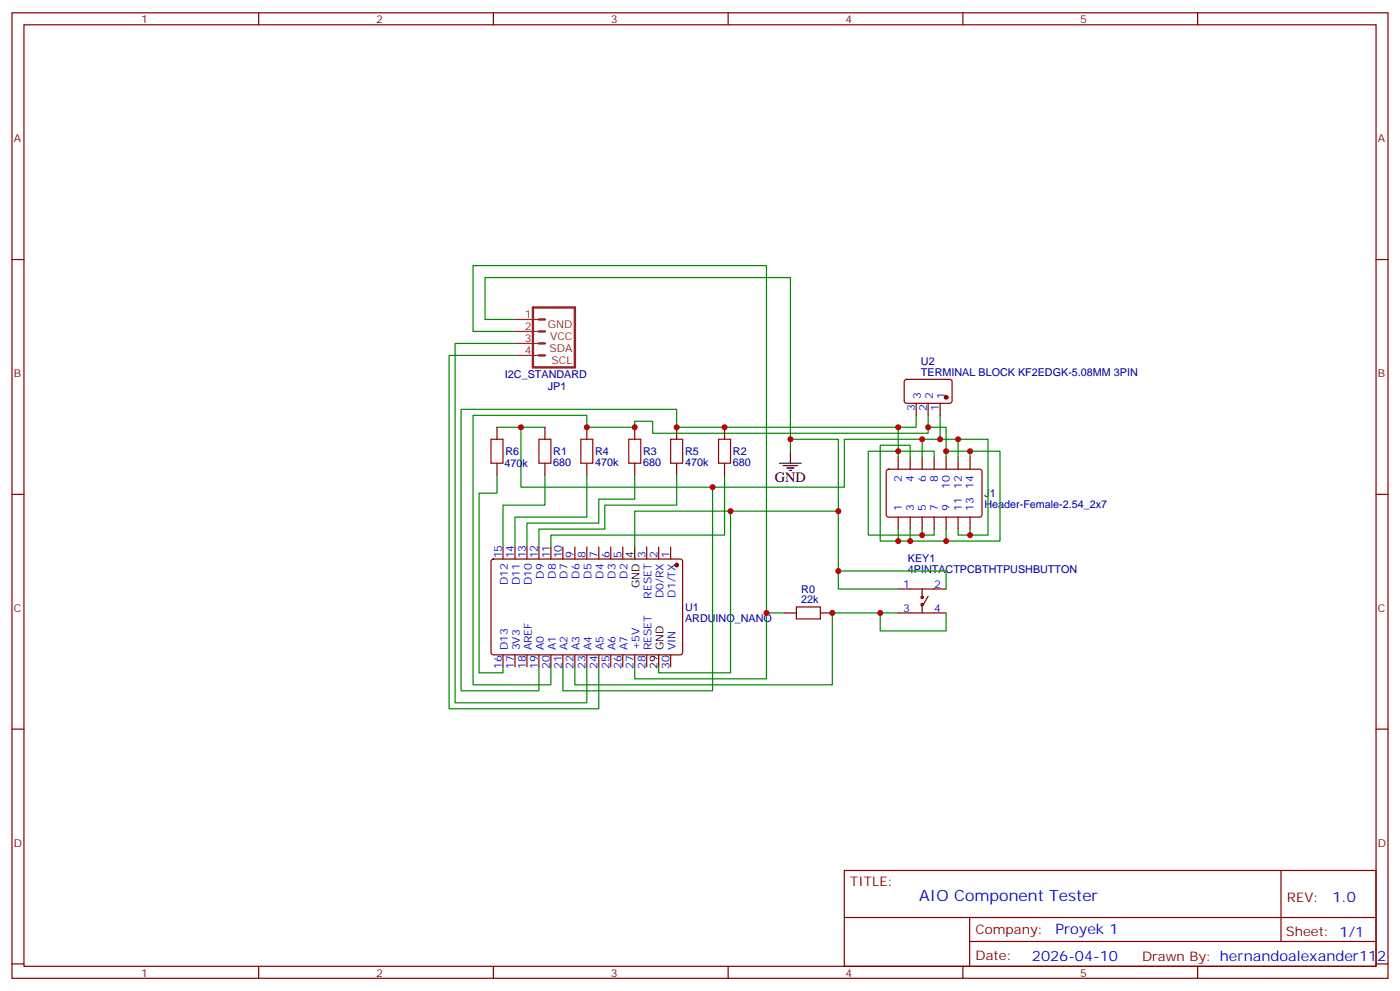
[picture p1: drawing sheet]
<svg xmlns="http://www.w3.org/2000/svg" width="412mm" height="292mm" viewBox="0 0 412 292" stroke-linecap="round" stroke-linejoin="round" font-family="sans-serif">
<g fill="none" stroke="#870000" stroke-width=".35">
<path d="M3.5 3.8h405.4v284.3h-405.4zM7.1 7.3h398.2v277.3h-398.2zM76.2 3.8v3.5M145.3 3.8v3.5M214.5 3.8v3.5M283.6 3.8v3.5M352.8 3.8v3.5M3.5 76.4h3.6M405.3 76.4h3.6M266.6 111.9l.5-.2 12.9 .1 .5 .6-.1 5.9-.6 .5-13-.1-.5-.6v-5.7zM269.9 118.8v3.5M273.4 118.8v3.5"/>
<path d="M276.9 118.8v3.5M146.4 125.8v3.6M146.4 136.4v3.5M160.5 125.8v3.6M160.5 136.4v3.5M172.9 125.8v3.6M172.9 136.4v3.5M187 125.8v3.6M187 136.4v3.5M199.3 125.8v3.6M199.3 136.4v3.5M213.4 125.8v3.6"/>
<path d="M213.4 136.4v3.5M261.3 138.4l.5-.2h27l.5 .7-.1 13-.6 .4-27.1-.1-.4-.6v-12.7zM264.6 134.7v3.5M268.1 134.7v3.5M271.6 134.7v3.5M275.2 134.7v3.5M278.7 134.7v3.5M282.2 134.7v3.5M285.8 134.7v3.5M3.5 145.6h3.6M264.6 152.3v3.5M268.1 152.3v3.5"/>
<path d="M271.6 152.3v3.5M275.2 152.3v3.5M278.7 152.3v3.5M282.2 152.3v3.5M285.8 152.3v3.5M405.3 145.6h3.6M144.9 164.8l.4-.2 55.4 .1 .4 .6-.1 27.1-.6 .5-55.3-.1-.5-.6v-26.9zM148.2 161.1v3.5M151.7 161.1v3.5M155.2 161.1v3.5M158.7 161.1v3.5M162.3 161.1v3.5"/>
<path d="M165.8 161.1v3.5M169.3 161.1v3.5M172.9 161.1v3.5M176.4 161.1v3.5M179.9 161.1v3.5M183.4 161.1v3.5M190.5 161.1v3.5M194 161.1v3.5M197.6 161.1v3.5M264.6 173.5h14.1M271.6 173.5v2.4M271.6 178v2.5"/>
<path d="M273.4 175.6l-1.4 2.4M148.2 192.9v3.5M151.7 192.9v3.5M155.2 192.9v3.5M158.7 192.9v3.5M162.3 192.9v3.5M165.8 192.9v3.5M169.3 192.9v3.5M172.9 192.9v3.5M176.4 192.9v3.5M179.9 192.9v3.5M183.4 192.9v3.5"/>
<path d="M187 192.9v3.5M190.5 192.9v3.5M197.6 192.9v3.5M231.1 180.5h3.5M241.7 180.5h3.5M264.6 180.5h14.1M3.5 214.7h3.6M405.3 214.7h3.6M248.7 256.4h156.6v28.2h-156.6zM377.3 256.4v20.9M248.7 270.2h156.5M285.6 277.3h119.6"/>
<path d="M285.6 270.2v14.1M3.5 283.9h3.6M76.2 284.6v3.5M145.3 284.6v3.5M214.5 284.6v3.5M283.6 284.6v3.5M352.8 284.6v3.5M405.3 283.9h3.6"/>
<circle cx="271.6" cy="175.9" r=".35"/>
<circle cx="271.6" cy="178" r=".35"/>
</g>
<path d="M144.6 129.4h3.6v7h-3.6zM158.7 129.4h3.6v7h-3.6zM171.1 129.4h3.5v7h-3.5zM185.2 129.4h3.5v7h-3.5zM197.6 129.4h3.5v7h-3.5zM211.7 129.4h3.5v7h-3.5zM234.6 178.8h7.1v3.5h-7.1z" fill="none" stroke="#a10000" stroke-width=".35"/>
<g fill="#870000" stroke="#870000" stroke-width=".35">
<circle cx="199.3" cy="166.4" r=".53"/>
<circle cx="278.7" cy="117" r=".53"/>
</g>
<path d="M229.7 136.4h6.3M230.7 137.1h4.2M231.8 137.8h2.1M232.5 138.5h.7M232.8 132.9v3.5M187 161.1v3.5M194 192.9v3.5" fill="none" stroke="#000" stroke-width=".35"/>
<g fill="none" stroke="#008700" stroke-width=".35">
<path d="M151.7 94.1h-8.8v-12.4h89.9v51.2M151.7 97.6h-12.4v-19.4h86.5v102.3M151.7 101.1h-17.6v105.9h38.8v-10.6M151.7 104.7h-19.4v104h44.1v-12.3M146.4 139.9v5.3h-5.3v53h7.1v-1.8M146.4 125.8h14.1M160.5 139.9v8.9h-12.3v12.3M172.9 139.9v12.4h-21.2v8.8M187 139.9v7.1h-10.6v7.1h-21.2v7M199.3 139.9v8.9h-21.1v7h-19.5v5.3M213.4 139.9v17.7h-51.1v3.5M232.8 129.4h14.1v21.1h-59.9v10.6"/>
<path d="M264.6 125.8v8.9M268.1 134.7v-3.6h-8.8v28.2h5.3M269.9 122.3v3.5h-70.6v-5.3h-63.5v82.9h22.9v-7M271.6 129.4v5.3M273.4 122.3v5.3h-81.1v-3.5h-5.3v1.7h-14.1v-3.5h-33.6v79.4h23v-5.3M273.4 125.8h5.3v7.1M275.2 134.7v-1.8h-19.4v24.7h15.8M276.9 122.3v7.1h-28.2v14.1h-95.2v-17.7M276.9 129.4h5.3v5.3M282.2 129.4h8.8v28.2h-5.2M285.8 134.7v-1.8h8.8v26.4h-15.9M285.8 132.9h-7.1v1.8"/>
<path d="M209.9 143.5v59.9h-44.1v-7M215.2 150.5v47.7h-21.2v-1.8M246.9 150.5v23h17.7M264.6 155.8v3.5h3.5v-3.5M271.6 155.8v1.8h3.6v-1.8M278.7 155.8v3.5h-10.6M282.2 155.8v1.8h3.6v-1.8M246.9 168.2h31.8v5.3M231.1 180.5h-5.3v19.4h-38.8v-3.5M259.3 180.5v5.3h19.4v-5.3M264.6 180.5h-19.4v21.2h-75.9v-5.3"/>
</g>
<path d="M157 90.6h12.3v17.6h-12.3zM158.7 97.6h1.8M158.7 94.1h1.8M158.7 101.1h1.8M158.7 104.7h1.8" fill="none" stroke="#8c2424" stroke-width=".71"/>
<path d="M151.7 94.1h7M151.7 97.6h7M151.7 101.1h7M151.7 104.7h7" fill="none" stroke="#8c2424" stroke-width=".35"/>
<g fill="#c00">
<circle cx="246.9" cy="150.5" r=".88"/>
<circle cx="246.9" cy="168.2" r=".88"/>
<circle cx="199.3" cy="125.8" r=".88"/>
<circle cx="172.9" cy="125.8" r=".88"/>
<circle cx="153.5" cy="125.8" r=".88"/>
<circle cx="209.9" cy="143.5" r=".88"/>
<circle cx="259.3" cy="180.5" r=".88"/>
<circle cx="271.6" cy="129.4" r=".88"/>
<circle cx="276.9" cy="129.4" r=".88"/>
<circle cx="282.2" cy="129.4" r=".88"/>
<circle cx="285.8" cy="157.6" r=".88"/>
<circle cx="215.2" cy="150.5" r=".88"/>
<circle cx="264.6" cy="125.8" r=".88"/>
<circle cx="264.6" cy="132.9" r=".88"/>
<circle cx="268.1" cy="159.3" r=".88"/>
<circle cx="278.7" cy="159.3" r=".88"/>
<circle cx="285.8" cy="132.9" r=".88"/>
<circle cx="273.4" cy="125.8" r=".88"/>
<circle cx="278.7" cy="132.9" r=".88"/>
<circle cx="264.6" cy="159.3" r=".88"/>
<circle cx="271.6" cy="157.6" r=".88"/>
<circle cx="225.8" cy="180.5" r=".88"/>
<circle cx="232.8" cy="129.4" r=".88"/>
<circle cx="187" cy="125.8" r=".88"/>
<circle cx="213.4" cy="125.8" r=".88"/>
<circle cx="245.2" cy="180.5" r=".88"/>
</g>
<text font-size="4.6" fill="#00f" x="270.8" y="265.4">AIO Component Tester</text>
<text font-size="4.2" x="228.2" y="142.1">GND</text>
<g font-size="4.2" fill="#00f">
<text x="392.5" y="265.6">1.0</text>
<text x="310.9" y="275.2">Proyek 1</text>
<text x="304" y="283">2026-04-10</text>
</g>
<g font-size="3.9" fill="#800">
<text x="250.5" y="260.9">TITLE:</text>
<text x="379.1" y="265.6">REV:</text>
<text x="287.4" y="275.1">Company:</text>
<text x="378.7" y="275.8">Sheet: 1/1</text>
<text x="287.4" y="282.8">Date:</text>
<text x="336.4" y="282.9">Drawn By: hernandoalexander112</text>
</g>
<g font-size="3.2" fill="#800">
<text x="41.6" y="6.8">1</text>
<text x="110.8" y="6.8">2</text>
<text x="179.9" y="6.8">3</text>
<text x="249.1" y="6.8">4</text>
<text x="318.2" y="6.8">5</text>
<text x="4.1" y="41.9">A</text>
<text x="405.9" y="41.9">A</text>
<text x="4.1" y="111">B</text>
<text x="405.9" y="111">B</text>
<text x="4.1" y="180.2">C</text>
<text x="405.9" y="180.2">C</text>
<text x="4.1" y="249.3">D</text>
<text x="405.9" y="249.3">D</text>
<text x="41.6" y="287.6">1</text>
<text x="110.8" y="287.6">2</text>
<text x="179.9" y="287.6">3</text>
<text x="249.1" y="287.6">4</text>
<text x="318.2" y="287.6">5</text>
</g>
<g font-size="3.2" fill="#8d2323">
<text x="154.6" y="93.7">1</text>
<text x="154.6" y="97.3">2</text>
<text x="154.6" y="100.8">3</text>
<text x="161.3" y="96.6">GND</text>
<text x="162" y="100.1">VCC</text>
<text x="154.6" y="104.3">4</text>
<text x="161.8" y="103.6">SDA</text>
<text x="162.5" y="107.1">SCL</text>
</g>
<g font-size="3.2" fill="#000080">
<text x="271.3" y="107.5">U2</text>
<text x="148.8" y="111.3">I2C_STANDARD</text>
<text x="271.3" y="110.7">TERMINAL BLOCK KF2EDGK-5.08MM 3PIN</text>
<text x="161.4" y="114.8">JP1</text>
<text x="148.6" y="137.5">470k</text>
<text x="148.9" y="134">R6</text>
<text x="163" y="137.2">680</text>
<text x="163" y="134">R1</text>
<text x="175.3" y="137.2">470k</text>
<text x="175.3" y="134">R4</text>
<text x="189.4" y="137.2">680</text>
<text x="189.4" y="134">R3</text>
<text x="201.8" y="137.2">470k</text>
<text x="201.8" y="134">R5</text>
<text x="215.9" y="137.2">680</text>
<text x="215.9" y="134">R2</text>
<text x="290" y="149.6">Header-Female-2.54_2x7</text>
<text x="290" y="146.4">J1</text>
<text x="267.4" y="165.6">KEY1</text>
<text x="267.4" y="168.8">4PINTACTPCBTHTPUSHBUTTON</text>
<text x="201.8" y="179.9">U1</text>
<text x="236" y="177.7">22k</text>
<text x="236" y="174.5">R0</text>
<text x="201.8" y="183.1">ARDUINO_NANO</text>
</g>
<g font-size="3.2" fill="#00f">
<text x="271.3" y="117.5" transform="rotate(-90 271.3 117.5)">3</text>
<text x="274.8" y="117.5" transform="rotate(-90 274.8 117.5)">2</text>
<text x="278.3" y="117.5" transform="rotate(-90 278.3 117.5)">1</text>
<text x="269.5" y="121" transform="rotate(-90 269.5 121)">3</text>
<text x="273" y="121" transform="rotate(-90 273 121)">2</text>
<text x="276.6" y="121" transform="rotate(-90 276.6 121)">1</text>
<text x="265.6" y="142" transform="rotate(-90 265.6 142)">2</text>
<text x="269.2" y="142" transform="rotate(-90 269.2 142)">4</text>
<text x="272.7" y="142" transform="rotate(-90 272.7 142)">6</text>
<text x="276.2" y="142" transform="rotate(-90 276.2 142)">8</text>
<text x="279.8" y="144" transform="rotate(-90 279.8 144)">10</text>
<text x="283.3" y="144" transform="rotate(-90 283.3 144)">12</text>
<text x="286.8" y="144" transform="rotate(-90 286.8 144)">14</text>
<text x="265.6" y="150.5" transform="rotate(-90 265.6 150.5)">1</text>
<text x="269.2" y="150.5" transform="rotate(-90 269.2 150.5)">3</text>
<text x="272.7" y="150.5" transform="rotate(-90 272.7 150.5)">5</text>
<text x="276.2" y="150.5" transform="rotate(-90 276.2 150.5)">7</text>
<text x="279.8" y="150.5" transform="rotate(-90 279.8 150.5)">9</text>
<text x="283.3" y="150.5" transform="rotate(-90 283.3 150.5)">11</text>
<text x="286.8" y="150.5" transform="rotate(-90 286.8 150.5)">13</text>
<text x="147.8" y="164.5" transform="rotate(-90 147.8 164.5)">15</text>
<text x="151.3" y="164.5" transform="rotate(-90 151.3 164.5)">14</text>
<text x="154.9" y="164.5" transform="rotate(-90 154.9 164.5)">13</text>
<text x="158.4" y="164.5" transform="rotate(-90 158.4 164.5)">12</text>
<text x="161.9" y="164.5" transform="rotate(-90 161.9 164.5)">11</text>
<text x="165.5" y="164.5" transform="rotate(-90 165.5 164.5)">10</text>
<text x="169" y="164.5" transform="rotate(-90 169 164.5)">9</text>
<text x="172.5" y="164.5" transform="rotate(-90 172.5 164.5)">8</text>
<text x="176" y="164.5" transform="rotate(-90 176 164.5)">7</text>
<text x="179.6" y="164.5" transform="rotate(-90 179.6 164.5)">6</text>
<text x="183.1" y="164.5" transform="rotate(-90 183.1 164.5)">5</text>
<text x="190.1" y="164.5" transform="rotate(-90 190.1 164.5)">3</text>
<text x="193.7" y="164.5" transform="rotate(-90 193.7 164.5)">2</text>
<text x="197.2" y="164.5" transform="rotate(-90 197.2 164.5)">1</text>
<text x="149.6" y="172.4" transform="rotate(-90 149.6 172.4)">D12</text>
<text x="153.1" y="172.4" transform="rotate(-90 153.1 172.4)">D11</text>
<text x="156.6" y="172.4" transform="rotate(-90 156.6 172.4)">D10</text>
<text x="160.2" y="170.4" transform="rotate(-90 160.2 170.4)">D9</text>
<text x="163.7" y="170.4" transform="rotate(-90 163.7 170.4)">D8</text>
<text x="167.2" y="170.4" transform="rotate(-90 167.2 170.4)">D7</text>
<text x="170.7" y="170.4" transform="rotate(-90 170.7 170.4)">D6</text>
<text x="174.3" y="170.4" transform="rotate(-90 174.3 170.4)">D5</text>
<text x="177.8" y="170.4" transform="rotate(-90 177.8 170.4)">D4</text>
<text x="181.3" y="170.4" transform="rotate(-90 181.3 170.4)">D3</text>
<text x="184.9" y="170.4" transform="rotate(-90 184.9 170.4)">D2</text>
<text x="266.1" y="173.1">1</text>
<text x="275.2" y="173.1">2</text>
<text x="191.9" y="176.3" transform="rotate(-90 191.9 176.3)">RESET</text>
<text x="195.4" y="176.2" transform="rotate(-90 195.4 176.2)">D0/RX</text>
<text x="199" y="176" transform="rotate(-90 199 176)">D1/TX</text>
<text x="266.1" y="180.2">3</text>
<text x="275.2" y="180.2">4</text>
<text x="149.6" y="191.6" transform="rotate(-90 149.6 191.6)">D13</text>
<text x="153.1" y="191.6" transform="rotate(-90 153.1 191.6)">3V3</text>
<text x="156.6" y="191.6" transform="rotate(-90 156.6 191.6)">AREF</text>
<text x="160.2" y="191.6" transform="rotate(-90 160.2 191.6)">A0</text>
<text x="163.7" y="191.6" transform="rotate(-90 163.7 191.6)">A1</text>
<text x="167.2" y="191.6" transform="rotate(-90 167.2 191.6)">A2</text>
<text x="170.7" y="191.6" transform="rotate(-90 170.7 191.6)">A3</text>
<text x="174.3" y="191.6" transform="rotate(-90 174.3 191.6)">A4</text>
<text x="177.8" y="191.6" transform="rotate(-90 177.8 191.6)">A5</text>
<text x="181.3" y="191.6" transform="rotate(-90 181.3 191.6)">A6</text>
<text x="184.9" y="191.6" transform="rotate(-90 184.9 191.6)">A7</text>
<text x="188.4" y="191.6" transform="rotate(-90 188.4 191.6)">+5V</text>
<text x="191.9" y="191.6" transform="rotate(-90 191.9 191.6)">RESET</text>
<text x="199" y="191.6" transform="rotate(-90 199 191.6)">VIN</text>
<text x="147.8" y="197.1" transform="rotate(-90 147.8 197.1)">16</text>
<text x="151.3" y="197.1" transform="rotate(-90 151.3 197.1)">17</text>
<text x="154.9" y="197.1" transform="rotate(-90 154.9 197.1)">18</text>
<text x="158.4" y="197.1" transform="rotate(-90 158.4 197.1)">19</text>
<text x="161.9" y="197.1" transform="rotate(-90 161.9 197.1)">20</text>
<text x="165.5" y="197.1" transform="rotate(-90 165.5 197.1)">21</text>
<text x="169" y="197.1" transform="rotate(-90 169 197.1)">22</text>
<text x="172.5" y="197.1" transform="rotate(-90 172.5 197.1)">23</text>
<text x="176" y="197.1" transform="rotate(-90 176 197.1)">24</text>
<text x="179.6" y="197.1" transform="rotate(-90 179.6 197.1)">25</text>
<text x="183.1" y="197.1" transform="rotate(-90 183.1 197.1)">26</text>
<text x="186.6" y="197.1" transform="rotate(-90 186.6 197.1)">27</text>
<text x="190.1" y="197.1" transform="rotate(-90 190.1 197.1)">28</text>
<text x="197.2" y="197.1" transform="rotate(-90 197.2 197.1)">30</text>
</g>
<g font-size="3.2">
<text x="186.6" y="164.5" transform="rotate(-90 186.6 164.5)">4</text>
<text x="188.4" y="173.2" transform="rotate(-90 188.4 173.2)">GND</text>
<text x="195.4" y="191.6" transform="rotate(-90 195.4 191.6)">GND</text>
<text x="193.7" y="197.1" transform="rotate(-90 193.7 197.1)">29</text>
</g>
</svg>
